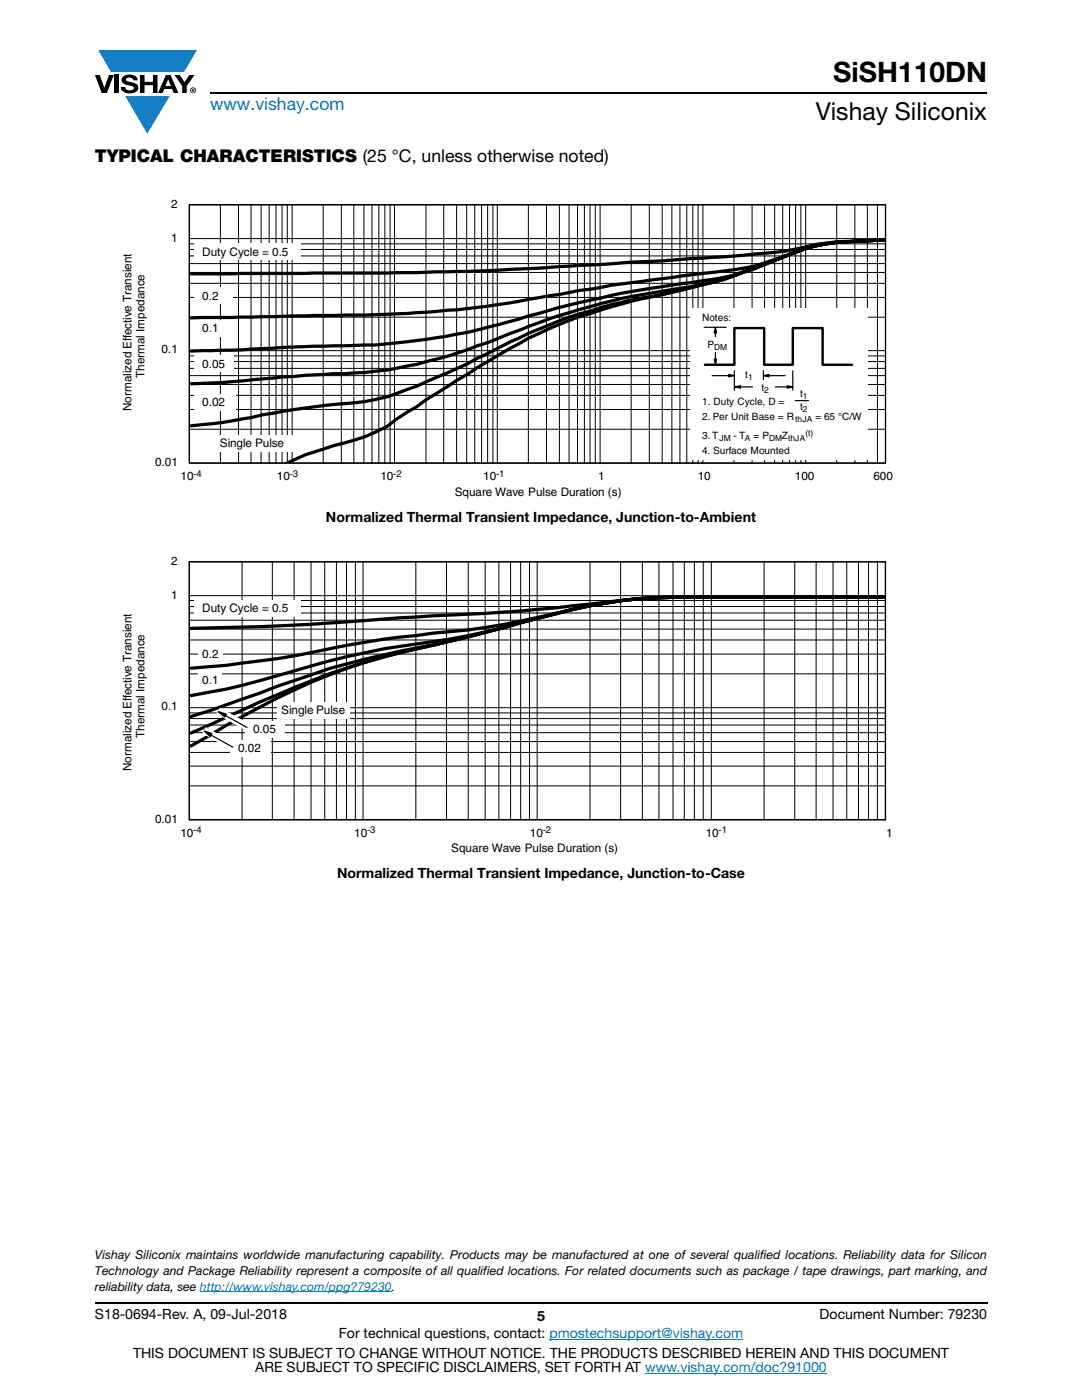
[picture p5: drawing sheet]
<svg xmlns="http://www.w3.org/2000/svg" width="216mm" height="279mm" viewBox="0 0 216 279" stroke-linecap="round" stroke-linejoin="round" font-family="sans-serif">
<g fill="#147fc3">
<path d="M19.6 10h19.7l-2.6 4.3h-1.1h-13.5z"/>
<path d="M25 19.2h8.9l-4.5 7.5z"/>
</g>
<g fill="#000">
<path d="M18.9 15h1l.9 2.5 1-2.5h.9l-1.4 3.6h-1zM22.9 15h.9v3.6h-.9zM24.6 15.3a2.1 2.1 0 0 1 2.8 .3l.1 .4h-.9a.79 .79 0 0 0-.7-.5 .79 .79 0 0 0-.8 .4l.3 .3 1 .2a1.08 1.08 0 0 1 1.2 1 1.08 1.08 0 0 1-1.1 1.2 1.73 1.73 0 0 1-2.4-1.2h.9a.96 .96 0 0 0 .8 .6 .96 .96 0 0 0 .9-.4 1.31 1.31 0 0 0-1.2-.6 1.03 1.03 0 0 1-1.1-.6 1.03 1.03 0 0 1 .2-1.1zM27.9 15h.9v1.3h1.7v-1.3h.9v3.6h-.9v-1.6h-1.7v1.6h-.9zM34.8 15h1.1l.9 1.4 1-1.4h1l-1.5 2.2v1.4h-.9v-1.4z"/>
<path d="M33.6 15.9l.5 1.3h-1.1zM33.1 15l-1.6 3.6h1l.3-.8h1.5l.3 .8h1l-1.6-3.6z"/>
<path d="M38.4 17.8h.2v.2h-.2zM38.3 17.7v.7h.1v-.3l.4 .3-.2-.3 .2-.2-.1-.2z"/>
<path d="M38.1 18a.46 .46 0 0 1 .9 0 .46 .46 0 0 1-.9 0zM37.9 18a.6 .6 0 0 0 1.2 0 .6 .6 0 0 0-1.2 0z"/>
</g>
<path d="M42 18.6h155M18.9 260h178.1" fill="none" stroke="#000" stroke-width=".36"/>
<path d="M39.9 257.8h38.3M109.6 267.3h38.7M128.7 274h36.3" fill="none" stroke="#007ec4" stroke-width=".2"/>
<path d="M24.2 39.5h154v59.9h-154z" fill="#fff"/>
<path d="M176.7 48l-5.8 .1a35.3 35.3 0 0 0-12.2 2.3l-4.2 1.6a102.1 102.1 0 0 1-18.4 5.9l-4 .9a117.7 117.7 0 0 0-22.4 6.7 62 62 0 0 0-8 4.1l-6.5 3.8-10.1 6.3-2 1.5-4.2 2.6-1.6 1.3a36.6 36.6 0 0 1-10.7 3.8l-1.9 .7a32.7 32.7 0 0 0-7.5 2.8M176.7 48a58.9 58.9 0 0 0-15.2 1.4l-7 2.6a99.6 99.6 0 0 1-20.5 6.3l-2 .5a105.6 105.6 0 0 0-34.7 11.7 162.9 162.9 0 0 1-18.4 8.1 51.2 51.2 0 0 1-13.1 2.2l-3.2 .4a161.8 161.8 0 0 0-14.2 2.4l-4.2 .7-6.1 .7M176.7 48a59 59 0 0 0-15.2 1.4l-7 2.6a73.7 73.7 0 0 1-20.5 5.8 126.5 126.5 0 0 0-28.5 7.3l-6.2 2.5a122.4 122.4 0 0 1-16.2 5.1 79.5 79.5 0 0 1-16.5 1.9l-1.9 .1a271.9 271.9 0 0 0-18.5 1.5l-8.1 .4M176.7 48a59 59 0 0 0-15.2 1.4l-7 2.6a60.6 60.6 0 0 1-12 3.7l-2.3 .3a217.1 217.1 0 0 0-38.5 8.2 127.3 127.3 0 0 1-26.9 4.7l-18.3 .4a257.8 257.8 0 0 1-18.4 .8M176.7 48l-5.8 .1a38.1 38.1 0 0 0-14.3 3 42.2 42.2 0 0 1-14.1 3.2 500.8 500.8 0 0 0-35 5.1 185.6 185.6 0 0 1-28.6 3.2l-6.1 .3-34.7 .5M176.7 48l-5.8 .1a48.1 48.1 0 0 0-12.2 1.6l-4.2 .7-10.1 .9-20.4 1.2a829.7 829.7 0 0 1-46.7 2l-39.2 .2" fill="none" stroke="#000" stroke-width=".64"/>
<g fill="none" stroke="#000" stroke-width=".2">
<path d="M37.8 40.9h138.9M37.8 47.6h138.9M37.8 48.7h138.9M37.8 54.4h138.9M37.8 56.5h138.9M37.8 59.4h138.9M37.8 52.6h138.9M37.8 49.8h138.9M37.8 51.1h138.9M37.8 40.9v51.5h138.9v-51.5M44 40.9v51.5M47.6 40.9v51.5"/>
<path d="M50.1 40.9v51.5M52.1 40.9v51.5M53.7 40.9v51.5M55.1 40.9v51.5M56.3 40.9v51.5M57.3 40.9v51.5M58.3 40.9v51.5M64.5 40.9v51.5M68.1 40.9v51.5M70.6 40.9v51.5M72.6 40.9v51.5M74.2 40.9v51.5"/>
<path d="M75.6 40.9v51.5M76.8 40.9v51.5M77.8 40.9v51.5M78.7 40.9v51.5M85 40.9v51.5M88.5 40.9v51.5M91.1 40.9v51.5M93.1 40.9v51.5M94.7 40.9v51.5M96.1 40.9v51.5M97.3 40.9v51.5M98.4 40.9v51.5"/>
<path d="M99.2 40.9v51.5M105.4 40.9v51.5M109 40.9v51.5M111.6 40.9v51.5M113.6 40.9v51.5M115.2 40.9v51.5M116.6 40.9v51.5M117.7 40.9v51.5M118.8 40.9v51.5M119.7 40.9v51.5M125.9 40.9v51.5M129.6 40.9v51.5"/>
<path d="M132.1 40.9v51.5M134.1 40.9v51.5M135.7 40.9v51.5M137 40.9v51.5M138.2 40.9v51.5M139.3 40.9v51.5M140.3 40.9v51.5M146.4 40.9v51.5M150.1 40.9v51.5M152.6 40.9v51.5M154.6 40.9v51.5M156.2 40.9v51.5"/>
<path d="M157.5 40.9v51.5M158.8 40.9v51.5M159.8 40.9v51.5M160.8 40.9v51.5M167 40.9v51.5M170.6 40.9v51.5M173.1 40.9v51.5M175.1 40.9v51.5M37.8 63.3h138.9M37.8 71h138.9M37.8 72.2h138.9M37.8 73.5h138.9"/>
<path d="M37.8 75h138.9M37.8 76.7h138.9M37.8 78.9h138.9M37.8 70h138.9M37.8 81.7h138.9M37.8 85.7h138.9"/>
</g>
<g fill="#fff">
<path d="M38.7 57.4h7.7v3.2h-7.7z"/>
<path d="M38.7 63.9h7v3.2h-7z"/>
<path d="M38.7 70.9h7.9v3.3h-7.9z"/>
<path d="M38.7 78.7h8.3v3.2h-8.3z"/>
<path d="M42.3 86.9h16.7v3.2h-16.7z"/>
<path d="M38.7 48.6h21.2v3.2h-21.2z"/>
<path d="M137.8 61.6h35.4v30.3h-35.4z"/>
</g>
<g fill="none" stroke="#000" stroke-width=".24">
<path d="M140.5 65.3h4.4M142.1 75h3.6M145.4 74.7l1.1 .3-1.1 .2zM146.5 77.2l1.2-.2v.5zM146.5 74v3.9M147.4 77.2h3.6M152.3 75l1.1-.3v.5zM152.3 74v1.9M153.1 75h3.6M153.8 77.2h3.6M157.1 77l1.1 .2-1.1 .3zM158.2 74v3.9"/>
<path d="M158.7 80h2.6"/>
</g>
<path d="M145.4 74.7l1.1 .3-1.1 .2zM146.5 77.2l1.2-.2v.5zM152.3 75l1.1-.3v.5zM157.1 77l1.1 .2-1.1 .3z" fill="#000"/>
<g fill="#fff">
<path d="M147.1 73.4h4.2v2.8h-4.2z"/>
<path d="M150.3 75.9h4.3v2.8h-4.3z"/>
</g>
<path d="M142.5 71.7h.5l-.3 1.1zM142.7 65.3l.3 1.1h-.5z" fill="#000"/>
<path d="M142.5 71.7h.5l-.3 1.1zM142.7 66.1v5.9M142.7 65.3l.3 1.1h-.5z" fill="none" stroke="#000" stroke-width=".24"/>
<path d="M139.5 67.3h6.6v2.8h-6.6z" fill="#fff"/>
<path d="M140.7 72.8h5.8v-7.3h6v7.3h5.7v-7.3h5.9v7.3h5.9" fill="none" stroke="#000" stroke-width=".48"/>
<path d="M37.8 40.9h138.9v51.5h-138.9z" fill="none" stroke="#000" stroke-width=".27"/>
<path d="M24.2 110.7h153.9v59.9h-153.9z" fill="#fff"/>
<path d="M176.5 119.1h-38a97.4 97.4 0 0 0-24.2 2.5l-7 1.8a432.1 432.1 0 0 1-27.6 6.9 120.5 120.5 0 0 0-31.2 12.6l-10.4 6M176.5 119.1h-38a97.4 97.4 0 0 0-24.2 2.5l-7 1.8a432.1 432.1 0 0 1-27.6 6.9 144.2 144.2 0 0 0-24.2 8.3l-3.7 1.5-13.7 6.2M176.5 119.1h-38a97.4 97.4 0 0 0-24.2 2.5l-7 1.8a257.4 257.4 0 0 1-27.6 6.6l-3.1 .7a135.5 135.5 0 0 0-17.7 5.1l-16.9 6-3.9 1.2M176.5 119.1h-38a97.4 97.4 0 0 0-24.2 2.5l-7 1.8a157.5 157.5 0 0 1-27.6 5.6 162.5 162.5 0 0 0-24.2 5.8 127.6 127.6 0 0 1-17.4 4M176.5 119.1h-38a97.4 97.4 0 0 0-24.2 2.5 151.9 151.9 0 0 1-27.9 4.8l-3.3 .4a207 207 0 0 0-24.2 4.1l-7.1 1a134.4 134.4 0 0 1-13.7 1.5M176.5 119.1h-38a135.8 135.8 0 0 0-20.8 1.5 359 359 0 0 1-31.3 2.3l-6.7 .4a540.8 540.8 0 0 1-41.6 2.1" fill="none" stroke="#000" stroke-width=".64"/>
<g fill="none" stroke="#000" stroke-width=".2">
<path d="M37.8 112.1h138.9v51.5h-138.9zM37.8 118.9h138.9M37.8 119.8h138.9M48.3 112.1v51.5M54.3 112.1v51.5M58.7 112.1v51.5M62.1 112.1v51.5M64.8 112.1v51.5M67.1 112.1v51.5M69.1 112.1v51.5M70.9 112.1v51.5M72.4 112.1v51.5"/>
<path d="M83 112.1v51.5M89.1 112.1v51.5M93.4 112.1v51.5M96.8 112.1v51.5M99.5 112.1v51.5M101.9 112.1v51.5M103.9 112.1v51.5M105.7 112.1v51.5M107.2 112.1v51.5M117.7 112.1v51.5M123.8 112.1v51.5M128.2 112.1v51.5"/>
<path d="M131.5 112.1v51.5M134.3 112.1v51.5M136.5 112.1v51.5M138.6 112.1v51.5M140.3 112.1v51.5M141.9 112.1v51.5M152.5 112.1v51.5M158.6 112.1v51.5M162.8 112.1v51.5M166.2 112.1v51.5M169 112.1v51.5M171.3 112.1v51.5"/>
<path d="M173.3 112.1v51.5M175.1 112.1v51.5M37.8 123.8h138.9M37.8 121h138.9M37.8 122.3h138.9M37.8 125.6h138.9M37.8 127.7h138.9M37.8 130.5h138.9M37.8 134.5h138.9M37.8 141.2h138.9M37.8 142.3h138.9M37.8 143.4h138.9"/>
<path d="M37.8 144.7h138.9M37.8 146.2h138.9M37.8 148h138.9M37.8 150.2h138.9M37.8 152.9h138.9M37.8 156.8h138.9"/>
</g>
<g fill="#fff">
<path d="M39.5 128.8h4.9v3.3h-4.9z"/>
<path d="M39.6 134h4.6v2.1h-4.6z"/>
<path d="M48.9 143.9h7.9v3.3h-7.9z"/>
<path d="M45.9 147.7h8.1v3.2h-8.1z"/>
<path d="M55.4 140.1h14.4v3.2h-14.4z"/>
<path d="M38.7 119.8h21.2v3.2h-21.2z"/>
</g>
<path d="M43.9 141.2l6.1 3.4-.7 1.3-6.1-3.5z" fill="#fff"/>
<path d="M43.6 142l1.6 .5-.3 .6z" fill="#000"/>
<path d="M43.6 142l1.6 .5-.3 .6zM44.9 142.8l4.4 2.4" fill="none" stroke="#000" stroke-width=".24"/>
<path d="M41 145.1l6.2 3.4-.7 1.3-6.2-3.4z" fill="#fff"/>
<path d="M40.7 145.9l1.6 .5-.3 .6z" fill="#000"/>
<path d="M40.7 145.9l1.6 .5-.3 .6zM42.1 146.7l4.4 2.4" fill="none" stroke="#000" stroke-width=".24"/>
<path d="M37.8 112.1h138.9v51.5h-138.9z" fill="none" stroke="#000" stroke-width=".27"/>
<text font-size="5.6" x="166.2" y="16.4">SiSH110DN</text>
<text font-size="4.9" x="162.8" y="24">Vishay Siliconix</text>
<text font-size="3.5" fill="#007ec4" x="42" y="21.9">www.vishay.com</text>
<text font-size="3.5" x="18.9" y="32.3">TYPICAL CHARACTERISTICS (25 °C, unless otherwise noted)</text>
<g font-size="2.8">
<text x="65" y="104.1">Normalized Thermal Transient Impedance, Junction-to-Ambient</text>
<text x="67.2" y="175.3">Normalized Thermal Transient Impedance, Junction-to-Case</text>
<text x="18.9" y="263.3">S18-0694-Rev. A, 09-Jul-2018</text>
<text x="107.2" y="263.6">5</text>
<text x="163.6" y="263.3">Document Number: 79230</text>
<text x="67.6" y="267.1">For technical questions, contact: pmostechsupport@vishay.com</text>
<text x="26.5" y="271">THIS DOCUMENT IS SUBJECT TO CHANGE WITHOUT NOTICE. THE PRODUCTS DESCRIBED HEREIN AND THIS DOCUMENT</text>
<text x="50.9" y="273.8">ARE SUBJECT TO SPECIFIC DISCLAIMERS, SET FORTH AT www.vishay.com/doc?91000</text>
</g>
<g font-size="2.5">
<text x="18.9" y="251.2">Vishay Siliconix maintains worldwide manufacturing capability. Products may be manufactured at one of several qualified locations. Reliability data for Silicon</text>
<text x="18.9" y="254.4">Technology and Package Reliability represent a composite of all qualified locations. For related documents such as package / tape drawings, part marking, and</text>
<text x="18.9" y="257.6">reliability data, see http://www.vishay.com/ppg?79230.</text>
</g>
<g font-size="2.3">
<text x="34.2" y="41.5">2</text>
<text x="34.2" y="48.3">1</text>
<text x="40.4" y="51">Duty Cycle = 0.5</text>
<text x="40.4" y="59.8">0.2</text>
<text x="32.2" y="70.5">0.1</text>
<text x="40.4" y="66.3">0.1</text>
<text x="28.8" y="75.4" transform="rotate(-90 28.8 75.4)">Thermal Impedance</text>
<text x="40.4" y="73.4">0.05</text>
<text x="26.3" y="82" transform="rotate(-90 26.3 82)">Normalized Effective Transient</text>
<text x="40.4" y="81.1">0.02</text>
<text x="43.9" y="89.3">Single Pulse</text>
<text x="30.9" y="93">0.01</text>
<text x="36" y="95.8">10</text>
<text x="55.2" y="95.8">10</text>
<text x="75.9" y="95.8">10</text>
<text x="96.4" y="95.8">10</text>
<text x="119.3" y="95.8">1</text>
<text x="139.2" y="95.8">10</text>
<text x="158.6" y="95.8">100</text>
<text x="174.3" y="95.8">600</text>
<text x="90.7" y="98.9">Square Wave Pulse Duration (s)</text>
<text x="34.2" y="112.7">2</text>
<text x="34.2" y="119.5">1</text>
<text x="40.3" y="122.2">Duty Cycle = 0.5</text>
<text x="40.3" y="131.3">0.2</text>
<text x="40.3" y="136.4">0.1</text>
<text x="32.2" y="141.6">0.1</text>
<text x="56.1" y="142.5">Single Pulse</text>
<text x="28.8" y="147.3" transform="rotate(-90 28.8 147.3)">Thermal Impedance</text>
<text x="50.5" y="146.3">0.05</text>
<text x="26.2" y="153.9" transform="rotate(-90 26.2 153.9)">Normalized Effective Transient</text>
<text x="47.5" y="150.1">0.02</text>
<text x="30.9" y="164.2">0.01</text>
<text x="36" y="166.9">10</text>
<text x="70.7" y="166.9">10</text>
<text x="105.7" y="166.9">10</text>
<text x="140.8" y="166.9">10</text>
<text x="176.8" y="166.9">1</text>
<text x="90.1" y="170.1">Square Wave Pulse Duration (s)</text>
</g>
<g font-size="2">
<text x="140.1" y="64.1">Notes:</text>
<text x="141.1" y="69.5">P</text>
<text x="148.7" y="75.5">t</text>
<text x="140.1" y="80.8">1. Duty Cycle, D =</text>
<text x="140.1" y="83.9">2. Per Unit Base = R</text>
<text x="151.9" y="78.1">t</text>
<text x="159.6" y="79.2">t</text>
<text x="159.6" y="81.9">t</text>
<text x="162.7" y="83.9">= 65 °C/W</text>
<text x="140.1" y="87.5">3. T</text>
<text x="146.4" y="87.5">- T</text>
<text x="150.4" y="87.5">= P</text>
<text x="156" y="87.5">Z</text>
<text x="140.1" y="90.7">4. Surface Mounted</text>
</g>
<g font-size="1.9">
<text x="38.6" y="95.1">-4</text>
<text x="57.8" y="95.1">-3</text>
<text x="78.5" y="95.1">-2</text>
<text x="99" y="95.1">-1</text>
<text x="38.6" y="166.3">-4</text>
<text x="73.2" y="166.3">-3</text>
<text x="108.3" y="166.3">-2</text>
<text x="143.4" y="166.3">-1</text>
</g>
<g font-size="1.7">
<text x="142.5" y="69.9">DM</text>
<text x="149.3" y="75.9">1</text>
<text x="152.5" y="78.5">2</text>
<text x="160.2" y="79.6">1</text>
<text x="160.2" y="82.3">2</text>
<text x="143.6" y="87.9">JM</text>
<text x="148.6" y="87.9">A</text>
<text x="153.5" y="87.9">DM</text>
<text x="157.2" y="87.9">thJA</text>
<text x="158.7" y="84.3">thJA</text>
<text x="160.7" y="87">(t)</text>
</g>
</svg>
